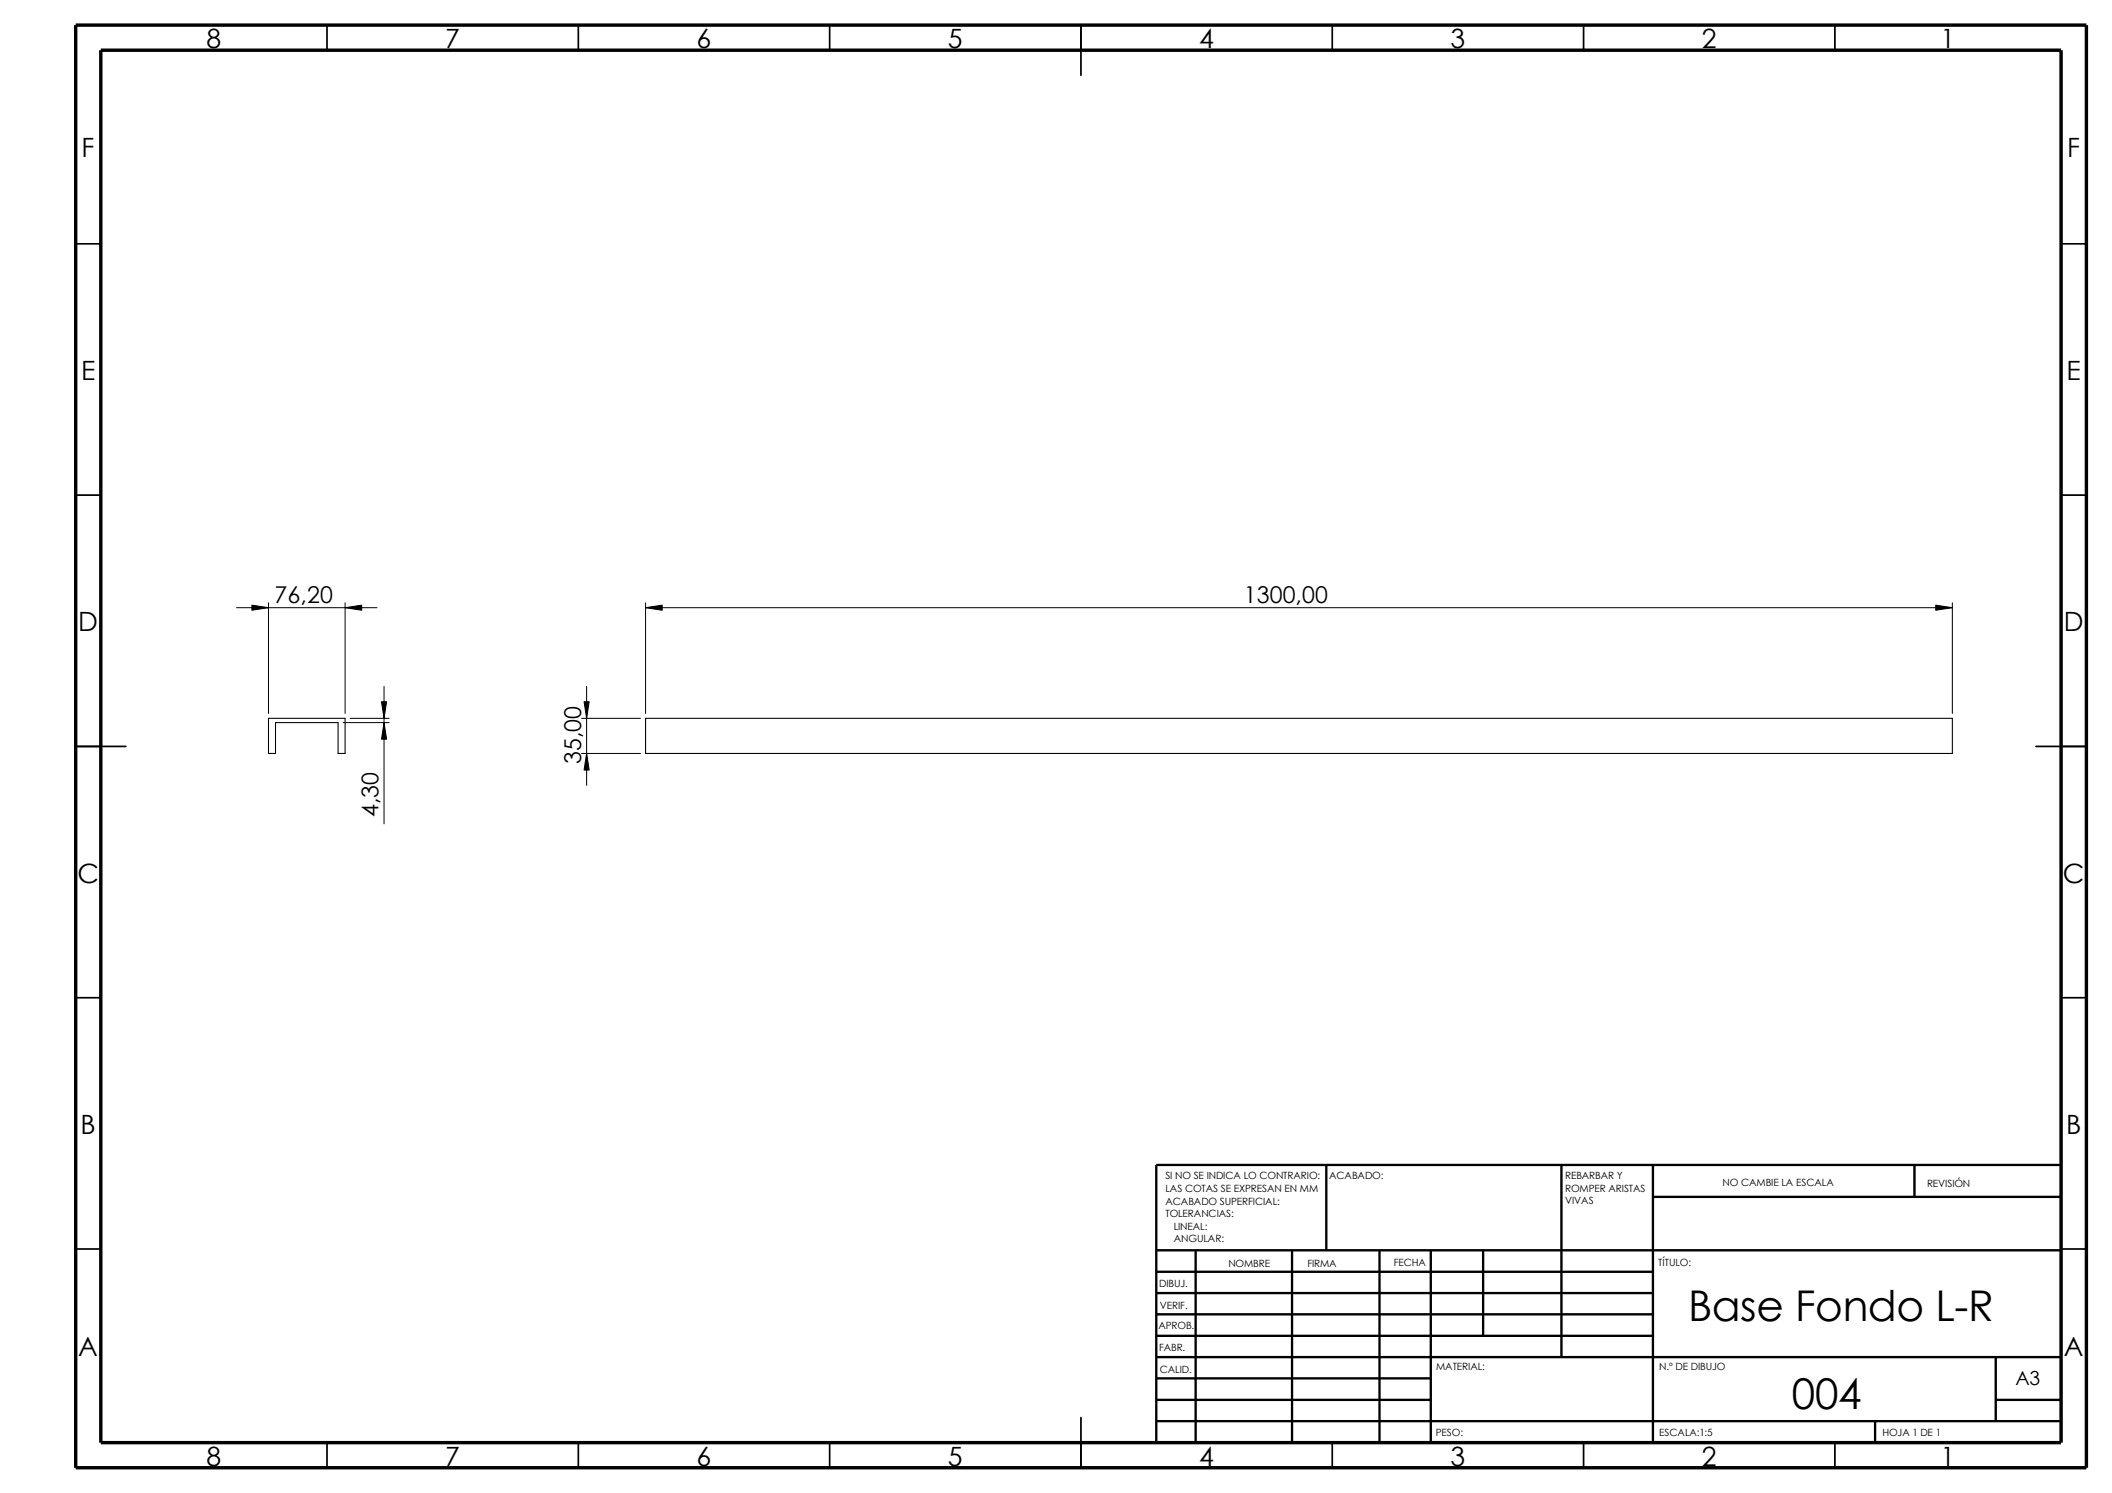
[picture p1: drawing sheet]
<svg xmlns="http://www.w3.org/2000/svg" width="420mm" height="297mm" viewBox="0 0 420 297" stroke-linecap="round" stroke-linejoin="round" font-family="sans-serif">
<g fill="none" stroke="#000" stroke-width=".34">
<path d="M65.1 5v5M115.1 5v5M165 5v5M215 5v10M265 5v5M315 5v5M365 5v5M15.1 48.5h5M410 48.5h5.1M15.1 98.5h5M410 98.5h5.1M15.1 148.5h9.9"/>
<path d="M405 148.5h10.1M15.1 198.5h5M410 198.5h5.1M15.1 248.5h5M410 248.5h5.1M65.1 287v5M115.1 287v5M165 287v5M215 282v10M265 287v5M315 287v5M365 287v5"/>
</g>
<g fill="none" stroke="#000" stroke-width=".47">
<path d="M263.9 231.8v17M310.6 231.8v38.2M328.8 231.8v55.2M328.8 238.1h81.2M380.9 231.8v6.3M410 231.8h-180v55.2M230 248.8h180M230 253h98.8M230 257.3h98.8M237.9 248.8v38.2M257 248.8v38.2M274.4 248.8v38.2"/>
<path d="M284.6 248.8v38.2M295.1 248.8v17M230 261.5h98.8M230 265.8h98.8M230 278.5h54.6M230 274.2h54.6M230 270h180M397 278.5h13M397 270v12.7M230 282.7h180M373 282.7v4.3"/>
</g>
<path d="M15.1 5h400v287h-400zM20.1 10h389.9v277h-389.9z" fill="none" stroke="#000" stroke-width=".68" stroke-linecap="butt"/>
<path d="M53.4 142.9h15.3v7h-1.4v-6.1h-12.5v6.1h-1.4zM128.4 142.9h260v7h-260z" fill="none" stroke="#000" stroke-width=".21"/>
<g fill="none" stroke="#000" stroke-width=".2">
<path d="M53.4 119.9v22M68.7 119.9v22M128.4 119.9v22M388.4 119.9v22M47.1 120.9h27.9M50.1 120.4l3.3 .5-3.3 .5zM68.7 120.9l3.3-.5v1zM75.9 139.6h1l-.5 3.3zM76.4 136.6v27.3M116.2 139.6h1l-.5 3.3zM116.7 136.6v19.7M128.4 120.9l3.3-.5v1z"/>
<path d="M128.4 120.9h260M385.1 120.4l3.3 .5-3.3 .5zM68.3 143.8h9.1M69.7 142.9h7.7M76.4 143.8l.5 3.3h-1zM115.7 142.9h11.7M115.7 149.9h11.7M116.7 149.9l.5 3.3h-1z"/>
</g>
<path d="M50.1 120.4l3.3 .5-3.3 .5zM68.7 120.9l3.3-.5v1zM128.4 120.9l3.3-.5v1zM385.1 120.4l3.3 .5-3.3 .5zM76.4 143.8l.5 3.3h-1zM75.9 139.6h1l-.5 3.3zM116.7 149.9l.5 3.3h-1zM116.2 139.6h1l-.5 3.3z" fill="#000"/>
<g font-size="8.4">
<text x="335.9" y="262.8">Base Fondo L-R</text>
<text x="356.5" y="280.4">004</text>
</g>
<g font-size="5.3">
<text x="41.1" y="9.6">8</text>
<text x="88.6" y="9.6">7</text>
<text x="138.6" y="9.6">6</text>
<text x="188.6" y="9.6">5</text>
<text x="238.6" y="9.6">4</text>
<text x="288.6" y="9.6">3</text>
<text x="338.6" y="9.6">2</text>
<text x="386.1" y="9.6">1</text>
<text x="16.2" y="31.3">F</text>
<text x="411.3" y="31.3">F</text>
<text x="16.1" y="75.6">E</text>
<text x="411.1" y="75.6">E</text>
<text x="15.6" y="125.6">D</text>
<text x="410.6" y="125.6">D</text>
<text x="15.4" y="175.6">C</text>
<text x="410.4" y="175.6">C</text>
<text x="16" y="225.6">B</text>
<text x="411" y="225.6">B</text>
<text x="15.6" y="269.8">A</text>
<text x="410.6" y="269.8">A</text>
<text x="41.1" y="291.6">8</text>
<text x="88.6" y="291.6">7</text>
<text x="138.6" y="291.6">6</text>
<text x="188.6" y="291.6">5</text>
<text x="238.6" y="291.6">4</text>
<text x="288.6" y="291.6">3</text>
<text x="338.6" y="291.6">2</text>
<text x="386.1" y="291.6">1</text>
</g>
<g font-size="4.6">
<text x="54.6" y="120">76,20</text>
<text x="247.4" y="120">1300,00</text>
<text x="115.6" y="152.1" transform="rotate(-90 115.6 152.1)">35,00</text>
<text x="75.3" y="162.6" transform="rotate(-90 75.3 162.6)">4,30</text>
</g>
<text font-size="3.9" x="400.9" y="275.5">A3</text>
<g font-size="2">
<text x="231.8" y="234.7">SI NO SE INDICA LO CONTRARIO:</text>
<text x="231.8" y="237.2">LAS COTAS SE EXPRESAN EN MM</text>
<text x="231.8" y="239.6">ACABADO SUPERFICIAL:</text>
<text x="264.4" y="234.7">ACABADO:</text>
<text x="311.4" y="234.6">REBARBAR Y</text>
<text x="311.4" y="237.1">ROMPER ARISTAS</text>
<text x="311.4" y="239.6">VIVAS</text>
<text x="342.7" y="236">NO CAMBIE LA ESCALA</text>
<text x="383.4" y="236.2">REVISIÓN</text>
<text x="231.8" y="242.1">TOLERANCIAS:</text>
<text x="233.5" y="244.6">LINEAL:</text>
<text x="233.5" y="247.1">ANGULAR:</text>
<text x="277.3" y="252">FECHA</text>
<text x="329.9" y="252">TÍTULO:</text>
<text x="230.6" y="256.1">DIBUJ.</text>
<text x="244.4" y="252.1">NOMBRE</text>
<text x="260.1" y="252">FIRMA</text>
<text x="230.7" y="260.4">VERIF.</text>
<text x="230.5" y="264.5">APROB.</text>
<text x="230.6" y="268.8">FABR.</text>
<text x="230.7" y="273.2">CALID.</text>
<text x="285.7" y="272.6">MATERIAL:</text>
<text x="330.1" y="272.6">N.º DE DIBUJO</text>
<text x="285.7" y="285.6">PESO:</text>
<text x="330.1" y="285.7">ESCALA:1:5</text>
<text x="374.5" y="285.7">HOJA 1 DE 1</text>
</g>
</svg>
